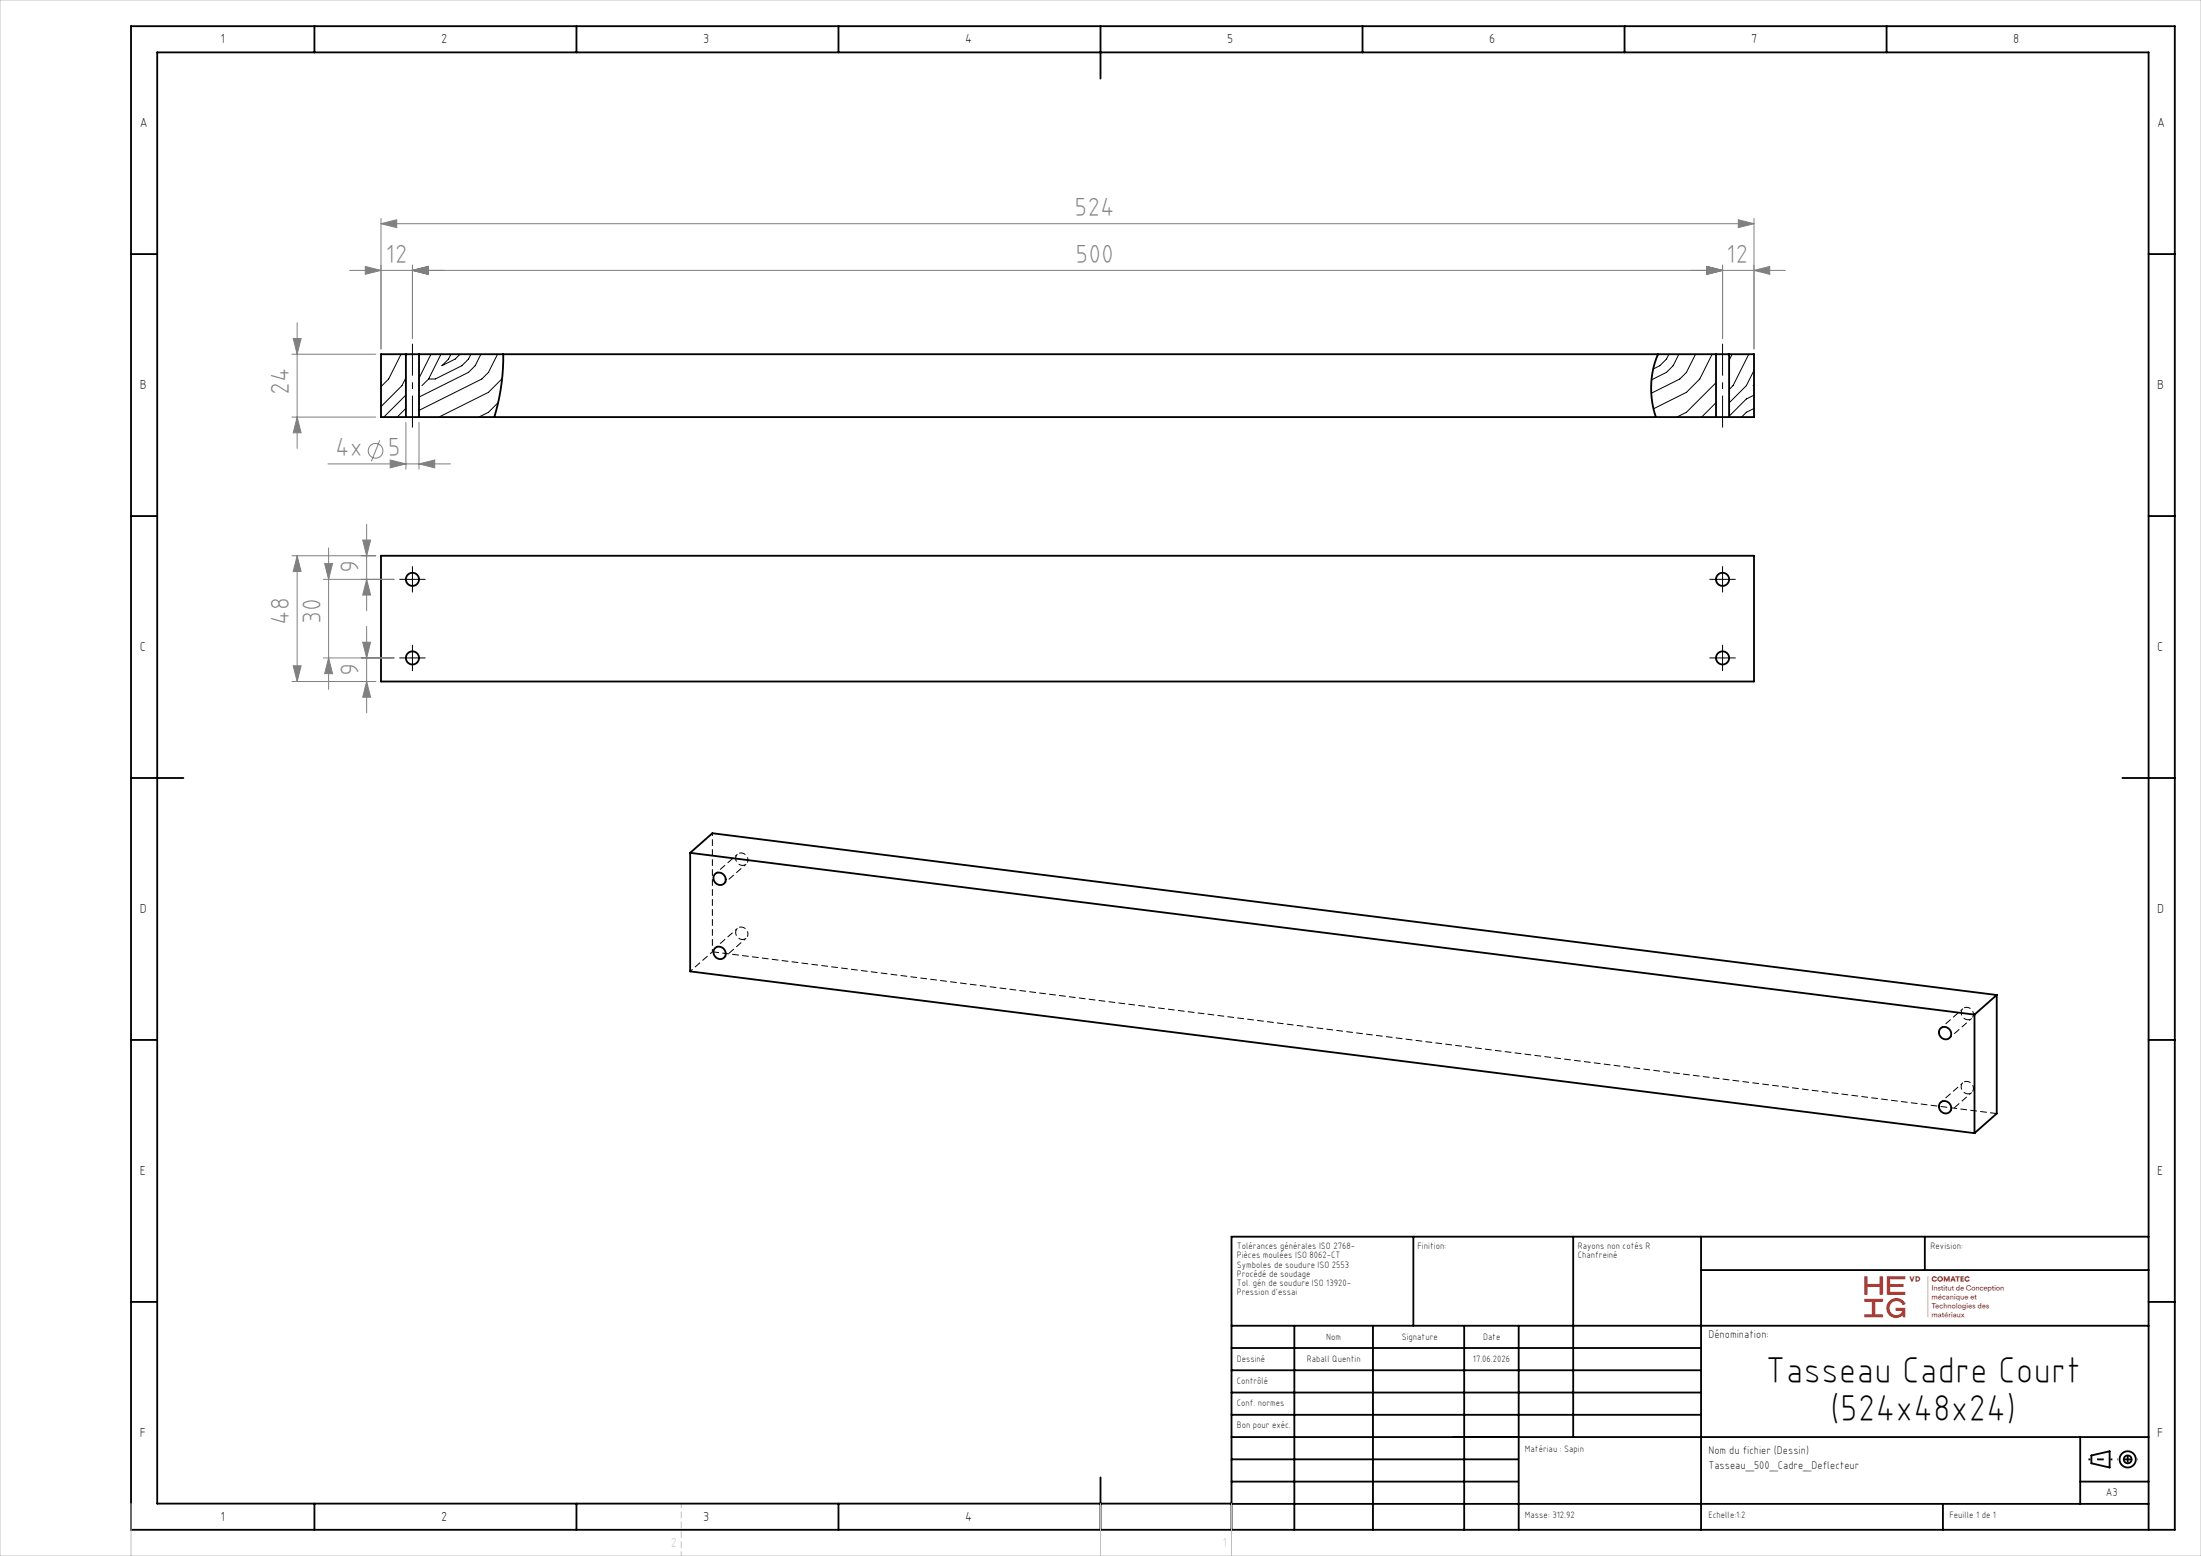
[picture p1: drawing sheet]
<svg xmlns="http://www.w3.org/2000/svg" width="420mm" height="297mm" viewBox="0 0 420 297" stroke-linecap="round" stroke-linejoin="round" font-family="sans-serif">
<g fill="none" stroke="#000" stroke-width=".19">
<path d="M72.7 67.6h.1M76.5 67.6l-2.3 4.7-1.5 1.5M77.5 77.9l-1.7 1.7M77.5 75.4l-4.3 4.2M77.5 72.1l-.8 1.5-4 4M81.8 72.3l-1.3 1.3M82.2 67.6l-2.2 4.6M84.1 67.6l-2.3 4.7M86.1 67.6l-.5 .9-1.3 1.3 2.6-1.3 .9-.9M89.9 67.6l-.5 .9-1.3 1.3-5 2.5h-1.3M91.8 67.6l-1.1 2.2-1.3 1.3-9.4 4.7M94.9 67.6l-1.7 3.5-1.3 1.2-11.9 6"/>
<path d="M95.1 76.8l-1.9 1.9-1.8 .9M95.8 72.2l-2.6 2.7-9.4 4.7M318.5 67.6l-.5 .9-1.3 1.3-1.2 .6M320.4 67.6l-1.1 2.2-1.3 1.3-2.9 1.4M323.5 67.6l-1.7 3.5-1.3 1.2-5.4 2.8M326.7 67.6l-2.3 4.7-2.6 2.6-6.3 3.1M327.5 79.4l-.3 .2M327.5 76.9l-2.8 2.7M327.5 73.1l-5.7 5.6-1.8 .9M330.5 67.6l-.5 1.2M333.7 67.6l-3 6-.7 .8M334.7 70.7l-1.5 2.9-3.2 3.3"/>
<path d="M334.7 73.4l-.2 .2M334.7 78l-1.5 .7-.9 .9M334.7 75.4l-1.5 .8-3.2 3.2M77.5 110.6h2.5M78.7 109.3v2.5M327.5 110.6h2.5M328.7 109.3v2.5M77.5 125.6h2.5M78.7 124.3v2.5M327.5 125.6h2.5M328.7 124.3v2.5"/>
</g>
<g fill="none" stroke="#000" stroke-width=".35">
<path d="M25 5h390v287h-390zM60 5v5M110 5v5M160 5v5M210 5v10M260 5v5M310 5v5M360 5v5M25 48.5h5M410 48.5h5M77.5 67.6h2.5M77.5 79.6h2.5"/>
<path d="M77.5 67.6h-4.8v12h4.8M77.5 67.6v12M80 67.6h247.5M80 79.6h247.5M80 67.6v12M96 67.6a39.6 39.6 0 0 1-1.7 12M316.4 67.6a16.7 16.7 0 0 0-.4 12M327.5 67.6h2.5M327.5 79.6h2.5M327.5 67.6v12M330 67.6h4.7v12h-4.7M330 67.6v12"/>
<path d="M25 98.5h5M410 98.5h5M72.7 106.1h262v24h-262zM25 148.5h10M405 148.5h10M131.7 162.8l245.1 30.9M131.7 162.8l4.2-3.8 245.1 30.9M131.7 162.8v22.6l245.1 30.9M136.4 166.8a1.22 1.22 0 0 1 1.9 .4 1.22 1.22 0 0 1-.6 1.7 1.29 1.29 0 0 1-1.3-.6 1.29 1.29 0 0 1 0-1.5zM25 198.5h5M136.4 181a1.22 1.22 0 0 1 1.9 .3 1.22 1.22 0 0 1-.6 1.7 1.29 1.29 0 0 1-1.3-.6 1.29 1.29 0 0 1 0-1.4zM370.3 196.3a1.21 1.21 0 0 1 1.8 .3 1.21 1.21 0 0 1-.6 1.8 1.3 1.3 0 0 1-1.3-.7 1.3 1.3 0 0 1 .1-1.4z"/>
<path d="M376.8 193.7v22.6M381 189.9v22.6l-4.2 3.8M381 189.9l-4.2 3.8M410 198.5h5M370.3 210.5a1.21 1.21 0 0 1 1.8 .3 1.21 1.21 0 0 1-.6 1.7 1.3 1.3 0 0 1-1.3-.6 1.3 1.3 0 0 1 .1-1.4zM269.7 236.1v17M300.2 236.1v38.2M324.6 236.1v55.9M367.3 236.1v6.3M410 236.1h-175v55.9M25 248.5h5M235 253.1h175"/>
<path d="M235 257.3h89.6M247 253.1v38.9M262 253.1v38.9M279.4 253.1v38.9M289.8 253.1v38.9M324.6 242.4h85.4M410 248.5h5M235 270.1h89.6M235 265.8h89.6M235 261.6h89.6M235 278.6h54.6M235 274.3h175"/>
<path d="M397 274.3v12.8M399.1 277.8l3.5-.8v3.1l-3.5-.8zM60 287v5M110 287v5M160 287v5M210 282v10M235 287.1h175M235 287h-205v-277h380v282M235 282.8h54.6M370.8 287.1v4.9M397 282.8h13"/>
<circle cx="78.7" cy="110.6" r="1.25"/>
<circle cx="328.7" cy="110.6" r="1.25"/>
<circle cx="78.7" cy="125.6" r="1.25"/>
<circle cx="328.7" cy="125.6" r="1.25"/>
<circle cx="406" cy="278.6" r=".75"/>
<circle cx="406" cy="278.6" r="1.55"/>
</g>
<g fill="none" stroke="#000" stroke-width=".19" stroke-dasharray="1.3 .6" stroke-dashoffset=".7" stroke-linecap="butt">
<path d="M138.1 168.7l4.3-3.8M140.7 163.1l-4.2 3.7M140.7 177.2l-4.2 3.7M142.7 164.1a1.2 1.2 0 0 1-1.5 1 1.2 1.2 0 0 1-.7-1.7 1.22 1.22 0 0 1 1.4-.5 1.22 1.22 0 0 1 .8 1.2M142.7 178.3a1.2 1.2 0 0 1-1.5 .9 1.2 1.2 0 0 1-.7-1.7 1.22 1.22 0 0 1 1.4-.5 1.22 1.22 0 0 1 .8 1.3M131.7 185.4l4.2-3.7M138.1 182.8l4.3-3.7M372 198.1l4.2-3.7M374.2 193.3a1.2 1.2 0 0 1 1.6-.9 1.2 1.2 0 0 1 .7 1.7 1.22 1.22 0 0 1-1.4 .5 1.22 1.22 0 0 1-.9-1.3M374.6 192.5l-4.3 3.8M372 212.3l4.2-3.8M374.2 207.5a1.2 1.2 0 0 1 1.6-1 1.2 1.2 0 0 1 .7 1.7 1.22 1.22 0 0 1-1.4 .5 1.22 1.22 0 0 1-.9-1.2"/>
<path d="M374.6 206.7l-4.3 3.7"/>
</g>
<path d="M135.9 181.7l245.1 30.8" fill="none" stroke="#000" stroke-width=".19" stroke-dasharray="1.3 .6" stroke-linecap="butt"/>
<path d="M135.9 159v22.7" fill="none" stroke="#000" stroke-width=".19" stroke-dasharray="1.3 .6" stroke-dashoffset=".8" stroke-linecap="butt"/>
<g fill="none" stroke="#808080" stroke-width=".19">
<path d="M66.7 51.6h274M69.7 50.9l3 .7-3 .8zM72.7 42.7l3-.8v1.5zM72.7 41.7v24.9M72.7 42.7h262M78.7 51.6l3-.7v1.5zM78.7 50.6v14M325.7 50.9l3 .7-3 .8zM328.7 50.6v14M331.7 41.9l3 .8-3 .7zM334.7 51.6l3-.7v1.5zM334.7 41.7v24.9"/>
<path d="M55.7 79.6h16M55.7 67.6h16M56 64.6h1.5l-.8 3zM56.7 79.6l.8 3h-1.5zM56.7 61.6v24M62.6 88.6h23.4M72.5 84l-1.6 4.1M74.5 87.8l3 .8-3 .7zM77.5 80.6v9M80 88.6l3-.8v1.5zM80 80.6v9M55.7 106.1h16"/>
<path d="M56.7 106.1l.8 3h-1.5zM56.7 106.1v24M61.7 110.6h13.5M62 107.6h1.5l-.8 3zM62.7 104.6v27M69.2 103.1h1.5l-.7 3zM70 110.6l.7 3h-1.5zM70 100.1v16.5M70 119.6v16.5M55.7 130.1h16M56 127.1h1.5l-.8 3zM61.7 125.6h13.5"/>
<path d="M62.7 125.6l.8 3h-1.5zM69.2 122.6h1.5l-.7 3zM70 130.1l.7 3h-1.5z"/>
<circle cx="71.7" cy="86.1" r="1.4"/>
</g>
<path d="M78.7 81.6v-16M328.7 81.6v-16" fill="none" stroke="#000" stroke-width=".19" stroke-dasharray="30.5 1.3 1.3 1.3" stroke-dashoffset="24.4" stroke-linecap="butt"/>
<g fill="none" stroke="#000" stroke-width=".19" stroke-dasharray="30.5 1.3 1.3 1.3" stroke-linecap="butt">
<path d="M77.5 110.6h-1.3M78.7 109.3v-1.2M78.7 111.8v1.3M80 110.6h1.2M327.5 110.6h-1.3M328.7 109.3v-1.2M328.7 111.8v1.3M330 110.6h1.2M77.5 125.6h-1.3M78.7 124.3v-1.2M78.7 126.8v1.3M80 125.6h1.2"/>
<path d="M327.5 125.6h-1.3M328.7 124.3v-1.2M328.7 126.8v1.3M330 125.6h1.2"/>
</g>
<path d="M398.5 278.6h4.6" fill="none" stroke="#000" stroke-width=".35" stroke-dasharray="30.5 1.3 1.3 1.3" stroke-dashoffset="30.1" stroke-linecap="butt"/>
<path d="M406 276.6v3.8" fill="none" stroke="#000" stroke-width=".35" stroke-dasharray="30.5 1.3 1.3 1.3" stroke-dashoffset="30.5" stroke-linecap="butt"/>
<path d="M408 278.6h-4" fill="none" stroke="#000" stroke-width=".35" stroke-dasharray="30.5 1.3 1.3 1.3" stroke-dashoffset="30.4" stroke-linecap="butt"/>
<path d="M130 287v10" fill="none" stroke="#c0c0c0" stroke-width=".19" stroke-dasharray="1.3 .6" stroke-dashoffset=".4" stroke-linecap="butt"/>
<path d="M0 0h420v297h-420zM25 287v10M210 287v10M235 287v10" fill="none" stroke="#c0c0c0" stroke-width=".19"/>
<g fill="#808080">
<path d="M331.7 41.9l3 .8-3 .7zM72.7 42.7l3-.8v1.5z"/>
<path d="M78.7 51.6l3-.7v1.5zM325.7 50.9l3 .7-3 .8zM69.7 50.9l3 .7-3 .8zM78.7 51.6l3-.7v1.5zM325.7 50.9l3 .7-3 .8zM334.7 51.6l3-.7v1.5zM74.5 87.8l3 .8-3 .7zM80 88.6l3-.8v1.5z"/>
<path d="M56.7 79.6l.8 3h-1.5zM56 64.6h1.5l-.8 3zM56 127.1h1.5l-.8 3zM56.7 106.1l.8 3h-1.5zM70 110.6l.7 3h-1.5zM69.2 103.1h1.5l-.7 3z"/>
<path d="M62 107.6h1.5l-.8 3zM62.7 125.6l.8 3h-1.5zM69.2 122.6h1.5l-.7 3zM70 130.1l.7 3h-1.5z"/>
</g>
<g font-size="7.1">
<text x="336.9" y="264">Tasseau Cadre Court</text>
<text x="349.2" y="271.1">(524x48x24)</text>
</g>
<g font-size="5" fill="#808080">
<text x="205.1" y="41.2">524</text>
<text x="73.6" y="50.1">12</text>
<text x="205.2" y="50.1">500</text>
<text x="329.4" y="50.1">12</text>
<text x="55.2" y="75.4" transform="rotate(-90 55.2 75.4)">24</text>
<text x="64" y="87">4x</text>
<text x="74" y="87">5</text>
<text x="68.5" y="109.4" transform="rotate(-90 68.5 109.4)">9</text>
<text x="55.2" y="119.3" transform="rotate(-90 55.2 119.3)">48</text>
<text x="61.2" y="119.1" transform="rotate(-90 61.2 119.1)">30</text>
<text x="68.5" y="129.1" transform="rotate(-90 68.5 129.1)">9</text>
</g>
<g font-size="2.5">
<text x="42.1" y="8.2">1</text>
<text x="84.2" y="8.2">2</text>
<text x="134.2" y="8.2">3</text>
<text x="184.2" y="8.2">4</text>
<text x="234.2" y="8.2">5</text>
<text x="284.2" y="8.2">6</text>
<text x="334.2" y="8.2">7</text>
<text x="384.2" y="8.2">8</text>
<text x="26.7" y="24.2">A</text>
<text x="411.7" y="24.2">A</text>
<text x="26.7" y="74.2">B</text>
<text x="411.7" y="74.2">B</text>
<text x="26.7" y="124.2">C</text>
<text x="411.7" y="124.2">C</text>
<text x="26.7" y="174.2">D</text>
<text x="411.7" y="174.2">D</text>
<text x="26.7" y="224.2">E</text>
<text x="411.7" y="224.2">E</text>
<text x="26.7" y="274.2">F</text>
<text x="411.7" y="274.2">F</text>
<text x="42.1" y="290.2">1</text>
<text x="84.2" y="290.2">2</text>
<text x="134.2" y="290.2">3</text>
<text x="184.2" y="290.2">4</text>
</g>
<text font-size="2.5" fill="#e1251b" x="355.8" y="251.5">⟫</text>
<text font-size="2.5" fill="#c0c0c0" x="128" y="295.3">2</text>
<g font-size="2.1">
<text x="326" y="255.5">Dénomination:</text>
<text x="326" y="277.5">Nom du fichier (Dessin)</text>
<text x="326" y="280.5">Tasseau_500_Cadre_Deflecteur</text>
<text x="401.9" y="285.5">A3</text>
</g>
<g font-size="1.8">
<text x="236" y="238.4">Tolérances générales ISO 2768-</text>
<text x="270.5" y="238.4">Finition:</text>
<text x="301.1" y="238.4">Rayons non cotés R</text>
<text x="368.4" y="238.4">Revision:</text>
<text x="236" y="240.2">Pièces moulées ISO 8062-CT</text>
<text x="236" y="242">Symboles de soudure ISO 2553</text>
<text x="236" y="243.7">Procédé de soudage</text>
<text x="236" y="245.5">Tol. gén de soudure ISO 13920-</text>
<text x="301.1" y="240.2">Chanfreiné</text>
<text x="236" y="247.3">Pression d'essai</text>
<text x="253.1" y="255.7">Nom</text>
<text x="267.5" y="255.7">Signature</text>
<text x="283" y="255.7">Date</text>
<text x="236" y="260">Dessiné</text>
<text x="249.4" y="260">Raball Quentin</text>
<text x="281.1" y="260">17.06.2026</text>
<text x="236" y="264.1">Contrôlé</text>
<text x="236" y="268.3">Conf. normes</text>
<text x="236" y="272.5">Bon pour exéc.</text>
<text x="291" y="277.2">Matériau : Sapin</text>
<text x="291" y="289.8">Masse: 312.92</text>
<text x="326" y="289.8">Echelle:1:2</text>
<text x="372" y="289.8">Feuille 1 de 1</text>
</g>
</svg>
